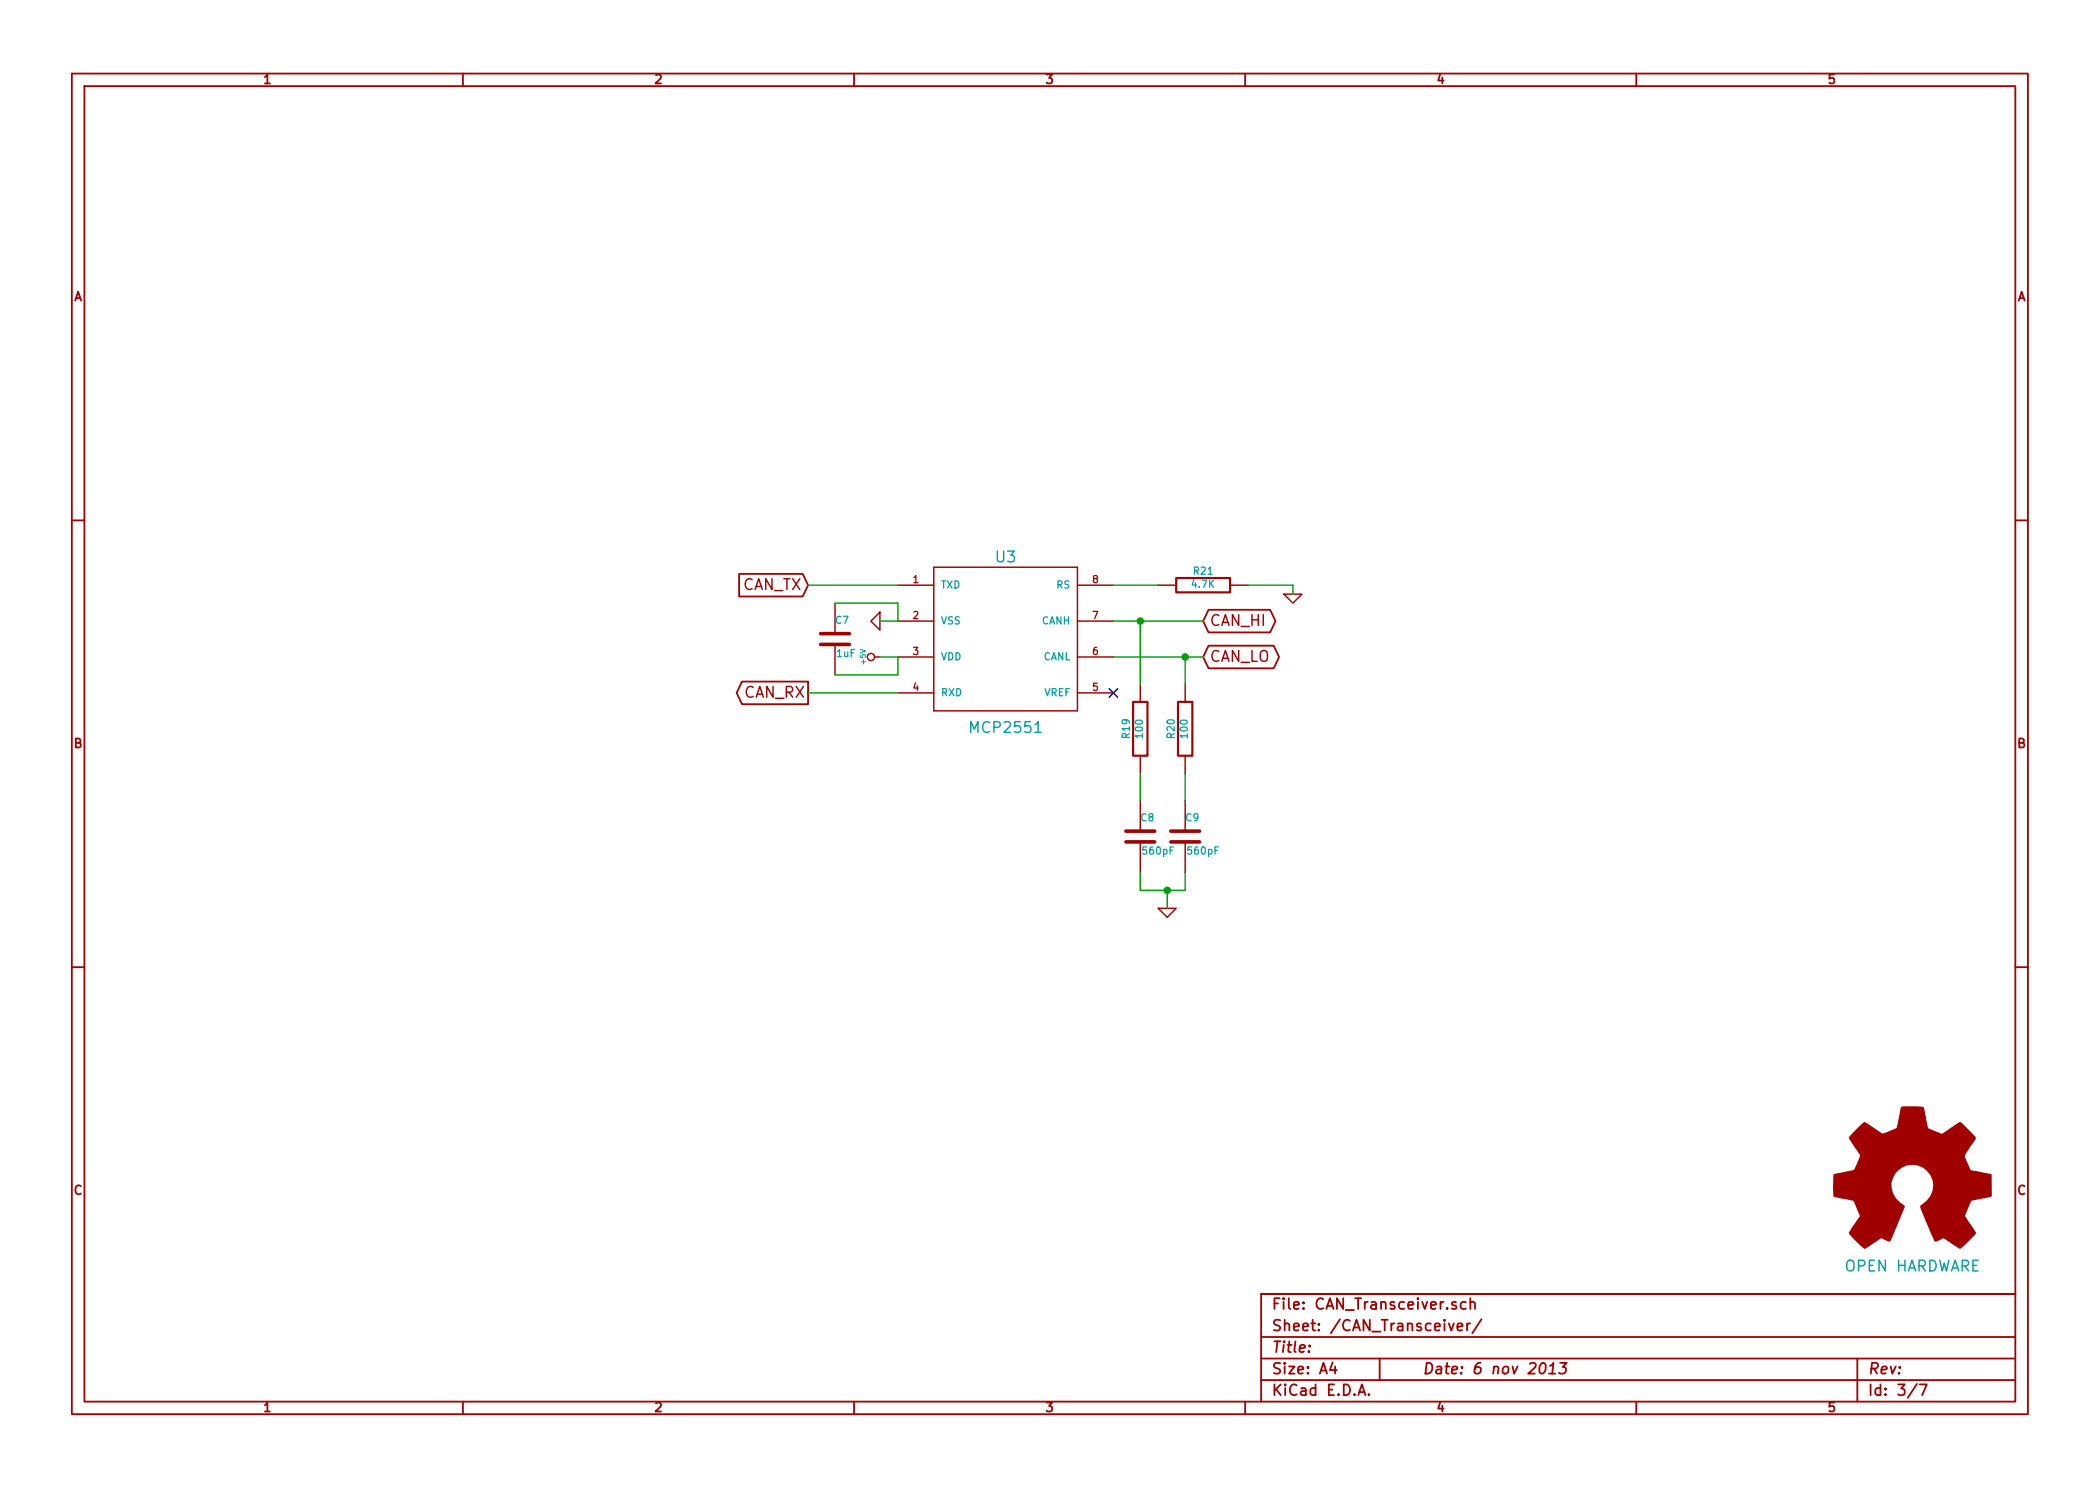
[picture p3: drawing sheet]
EESchema Schematic File Version 2
LIBS:power
LIBS:device
LIBS:transistors
LIBS:conn
LIBS:linear
LIBS:regul
LIBS:74xx
LIBS:cmos4000
LIBS:adc-dac
LIBS:memory
LIBS:xilinx
LIBS:special
LIBS:microcontrollers
LIBS:dsp
LIBS:microchip
LIBS:analog_switches
LIBS:motorola
LIBS:texas
LIBS:intel
LIBS:audio
LIBS:interface
LIBS:digital-audio
LIBS:philips
LIBS:display
LIBS:cypress
LIBS:siliconi
LIBS:opto
LIBS:atmel
LIBS:contrib
LIBS:valves
LIBS:stn1110
LIBS:74xgxx
LIBS:ac-dc
LIBS:brooktre
LIBS:cmos_ieee
LIBS:dc-dc
LIBS:display_lcd
LIBS:elec-unifil
LIBS:ftdi
LIBS:gennum
LIBS:graphic
LIBS:logo
LIBS:microchip_pic10mcu
LIBS:microchip_pic12mcu
LIBS:microchip_pic16mcu
LIBS:microchip1
LIBS:msp430
LIBS:nxp_armmcu
LIBS:pg-alimen
LIBS:pg-conn
LIBS:pg-diodi&transis
LIBS:pg-dissipatori
LIBS:pg-integrati
LIBS:pg-ottica
LIBS:pg-passivo
LIBS:pg-relay
LIBS:pg-sw
LIBS:powerint
LIBS:pspice
LIBS:references
LIBS:relays
LIBS:sensors
LIBS:stm8
LIBS:stm32
LIBS:supertex
LIBS:transf
LIBS:ttl_ieee
LIBS:video
LIBS:w_device
LIBS:lm339
LIBS:elm
LIBS:transistors_gaui
LIBS:ipc-7351-transistor
LIBS:ftdichip
LIBS:mm232r
LIBS:ncp699
LIBS:ref-packages
LIBS:OBDTOOL-cache
EELAYER 27 0
EELAYER END
$Descr A4 11693 8268
encoding utf-8
Sheet 3 7
Title ""
Date "6 nov 2013"
Rev ""
Comp ""
Comment1 ""
Comment2 ""
Comment3 ""
Comment4 ""
$EndDescr
$Comp
L MCP2551 U3
U 1 1
P 5900 4050
F 0 "U3" H 5600 5000 60  0000 C CNN
F 1 "MCP2551" H 5600 4050 60  0000 C CNN
F 2 "" H 5900 4050 60  0000 C CNN
F 3 "" H 5900 4050 60  0000 C CNN
	1    5900 4050
	1    0    0    -1  
$EndComp
$Comp
L +5V #PWR19
U 1 1
P 4900 3650
F 0 "#PWR19" H 4900 3740 20  0001 C CNN
F 1 "+5V" H 4900 3740 30  0000 C CNN
F 2 "" H 4900 3650 60  0000 C CNN
F 3 "" H 4900 3650 60  0000 C CNN
	1    4900 3650
	0    -1   -1   0   
$EndComp
$Comp
L GND #PWR18
U 1 1
P 4900 3450
F 0 "#PWR18" H 4900 3450 30  0001 C CNN
F 1 "GND" H 4900 3380 30  0001 C CNN
F 2 "" H 4900 3450 60  0000 C CNN
F 3 "" H 4900 3450 60  0000 C CNN
	1    4900 3450
	0    1    1    0   
$EndComp
Wire Wire Line
	5000 3650 4900 3650
Wire Wire Line
	5000 3450 4900 3450
$Comp
L C C7
U 1 1
P 4650 3550
F 0 "C7" H 4650 3650 40  0000 L CNN
F 1 "1uF" H 4656 3465 40  0000 L CNN
F 2 "~" H 4688 3400 30  0000 C CNN
F 3 "~" H 4650 3550 60  0000 C CNN
	1    4650 3550
	1    0    0    -1  
$EndComp
Wire Wire Line
	4650 3350 5000 3350
Wire Wire Line
	5000 3350 5000 3450
Wire Wire Line
	4650 3750 5000 3750
Wire Wire Line
	5000 3750 5000 3650
Text GLabel 4500 3250 0    60   Input ~ 0
CAN_TX
Wire Wire Line
	5000 3250 4500 3250
Text GLabel 4500 3850 0    60   Output ~ 0
CAN_RX
Wire Wire Line
	4500 3850 5000 3850
$Comp
L R R21
U 1 1
P 6700 3250
F 0 "R21" V 6780 3250 40  0000 C CNN
F 1 "4.7K" V 6707 3251 40  0000 C CNN
F 2 "~" V 6630 3250 30  0000 C CNN
F 3 "~" H 6700 3250 30  0000 C CNN
	1    6700 3250
	0    -1   -1   0   
$EndComp
$Comp
L GND #PWR21
U 1 1
P 7200 3300
F 0 "#PWR21" H 7200 3300 30  0001 C CNN
F 1 "GND" H 7200 3230 30  0001 C CNN
F 2 "" H 7200 3300 60  0000 C CNN
F 3 "" H 7200 3300 60  0000 C CNN
	1    7200 3300
	1    0    0    -1  
$EndComp
Wire Wire Line
	6200 3250 6450 3250
NoConn ~ 6200 3850
Text GLabel 6700 3450 2    60   BiDi ~ 0
CAN_HI
Text GLabel 6700 3650 2    60   BiDi ~ 0
CAN_LO
Wire Wire Line
	6700 3450 6200 3450
Wire Wire Line
	6700 3650 6200 3650
Wire Wire Line
	6950 3250 7200 3250
Wire Wire Line
	7200 3250 7200 3300
$Comp
L C C8
U 1 1
P 6350 4650
F 0 "C8" H 6350 4750 40  0000 L CNN
F 1 "560pF" H 6356 4565 40  0000 L CNN
F 2 "~" H 6388 4500 30  0000 C CNN
F 3 "~" H 6350 4650 60  0000 C CNN
	1    6350 4650
	1    0    0    -1  
$EndComp
$Comp
L C C9
U 1 1
P 6600 4650
F 0 "C9" H 6600 4750 40  0000 L CNN
F 1 "560pF" H 6606 4565 40  0000 L CNN
F 2 "~" H 6638 4500 30  0000 C CNN
F 3 "~" H 6600 4650 60  0000 C CNN
	1    6600 4650
	1    0    0    -1  
$EndComp
$Comp
L R R19
U 1 1
P 6350 4050
F 0 "R19" V 6430 4050 40  0000 C CNN
F 1 "100" V 6357 4051 40  0000 C CNN
F 2 "~" V 6280 4050 30  0000 C CNN
F 3 "~" H 6350 4050 30  0000 C CNN
	1    6350 4050
	-1   0    0    1   
$EndComp
$Comp
L R R20
U 1 1
P 6600 4050
F 0 "R20" V 6680 4050 40  0000 C CNN
F 1 "100" V 6607 4051 40  0000 C CNN
F 2 "~" V 6530 4050 30  0000 C CNN
F 3 "~" H 6600 4050 30  0000 C CNN
	1    6600 4050
	-1   0    0    1   
$EndComp
$Comp
L GND #PWR20
U 1 1
P 6500 5050
F 0 "#PWR20" H 6500 5050 30  0001 C CNN
F 1 "GND" H 6500 4980 30  0001 C CNN
F 2 "" H 6500 5050 60  0000 C CNN
F 3 "" H 6500 5050 60  0000 C CNN
	1    6500 5050
	1    0    0    -1  
$EndComp
Wire Wire Line
	6350 4850 6350 4950
Wire Wire Line
	6350 4950 6600 4950
Wire Wire Line
	6600 4950 6600 4850
Wire Wire Line
	6500 5050 6500 4950
Connection ~ 6500 4950
Wire Wire Line
	6350 4450 6350 4300
Wire Wire Line
	6600 4300 6600 4450
Wire Wire Line
	6350 3800 6350 3450
Connection ~ 6350 3450
Wire Wire Line
	6600 3800 6600 3650
Connection ~ 6600 3650
$Comp
L OPEN_HARDWARE_2 LOGO3
U 1 1
P 10650 6600
F 0 "LOGO3" H 10650 7100 60  0001 C CNN
F 1 "OPEN HARDWARE" H 10650 6150 60  0000 C CNN
F 2 "" H 10650 6600 60  0000 C CNN
F 3 "" H 10650 6600 60  0000 C CNN
	1    10650 6600
	1    0    0    -1  
$EndComp
$EndSCHEMATC
